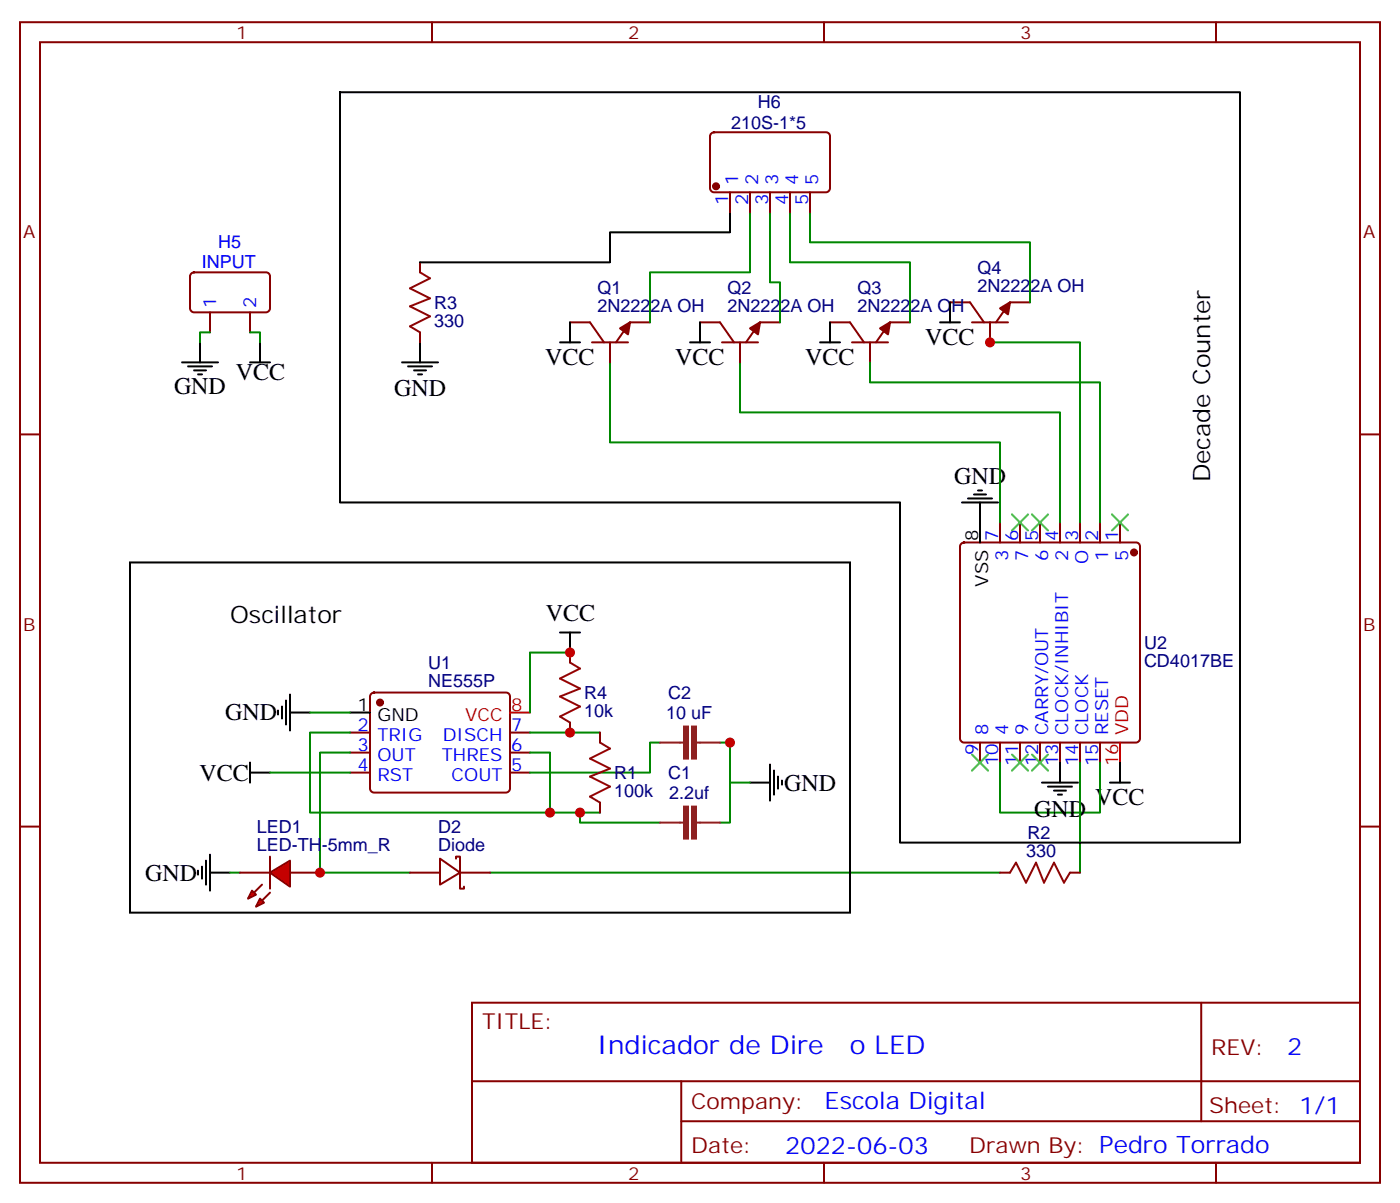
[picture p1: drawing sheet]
<svg xmlns="http://www.w3.org/2000/svg" width="247mm" height="212mm" viewBox="0 0 247 212" stroke-linecap="round" stroke-linejoin="round" font-family="sans-serif">
<g fill="none" stroke="#870000" stroke-width=".35">
<path d="M3.5 3.9h239.9v204.6h-239.9zM7.1 7.4h232.8v197.6h-232.8zM76.2 3.9v3.5M145.3 3.9v3.5M214.5 3.9v3.5M3.5 76.6h3.6M239.9 76.6h3.5M169.6 95.8l.4-.2h30.4a.71 .71 0 0 1 .7 .7v33.9a.76 .76 0 0 1-.7 .7h-30.4a.76 .76 0 0 1-.7-.7v-33.9zM176.4 92.1v3.5M179.9 92.1v3.5M183.4 92.1v3.5M187 92.1v3.5"/>
<path d="M190.5 92.1v3.5M194 92.1v3.5M197.6 92.1v3.5M61.7 129.2h3.6M61.7 132.7h3.6M61.7 136.2h3.6M65.5 122.3l.5-.2h23.3a.71 .71 0 0 1 .7 .7v16.2a.76 .76 0 0 1-.7 .7h-23.3a.76 .76 0 0 1-.7-.7v-16.2zM90 129.2h3.5M90 132.7h3.5M90 136.2h3.5M172.9 130.9v3.5M176.4 130.9v3.5"/>
<path d="M179.9 130.9v3.5M183.4 130.9v3.5M187 130.9v3.5M190.5 130.9v3.5M194 130.9v3.5M3.5 145.7h3.6M239.9 145.7h3.5M83.3 176.8h156.6v28.2h-156.6zM211.9 176.8v20.9M83.3 190.6h156.5M120.2 197.7h119.6M120.2 190.6v14.1"/>
<path d="M76.2 205v3.5M145.3 205v3.5M214.5 205v3.5"/>
</g>
<g fill="#870000" stroke="#870000" stroke-width=".35">
<circle cx="67" cy="123.9" r=".53"/>
<circle cx="200" cy="97.4" r=".53"/>
</g>
<g fill="none" stroke="#000" stroke-width=".35">
<path d="M32.1 63.9h6.4M33.2 64.6h4.2M34.2 65.3h2.1M34.9 66h.7M35.3 60.4v3.5M44.1 63.9h3.5M45.9 60.4v3.5M70.9 63.9h6.4M72 64.6h4.2M73 65.3h2.1M73.7 66h.7M74.1 60.4v3.5"/>
<path d="M169.7 88.6h6.3M170.7 87.9h4.3M171.8 87.2h2.1M172.5 86.5h.7M172.9 88.6v7M98.8 111.5h3.5M100.5 111.5v3.5M44.1 136.2h3.5M44.1 134.4v3.6M49 125.3v.7M49.7 124.6v2.1M50.4 123.5v4.2"/>
<path d="M51.2 125.6h3.5M51.2 122.4v6.4M61.7 125.6h3.6M132.3 138h3.5M135.8 134.8v6.3M136.5 135.9v4.2M137.2 136.9v2.1M137.9 137.6v.7M183.8 138h6.3M184.9 138.7h4.2M185.9 139.4h2.1M187 134.4v3.6"/>
<path d="M195.8 138h3.5M197.6 134.4v3.6M34.9 153.5v.7M35.6 152.8v2.1M36.3 151.7v4.3M37 153.8h3.6M37 150.7v6.3M186.6 140.1h.7"/>
</g>
<path d="M90 125.6h3.5M197.6 130.9v3.5" fill="none" stroke="#f00" stroke-width=".35"/>
<g fill="none" stroke="#008700" stroke-width=".35">
<path d="M174.6 56.8v3.6h15.9v31.7M107.6 63.9v14.1h68.8v14.1M130.5 63.9v8.8h56.5v19.4M47.6 136.2h14.1M54.7 125.6h7M61.7 129.2h-7v14.1h42.3v-10.6h-3.5M61.7 132.7h-5.3v21.1h15.9M93.5 129.2h12.3M116.4 130.9h-1.7v5.3h-21.2M176.4 134.4v8.9h17.6v-8.9M190.5 134.4v19.4M40.6 153.8h1.7"/>
<path d="M86.4 153.8h90M97 143.3h8.8"/>
</g>
<path d="M178.5 90.7l2.8 2.8M181.3 90.7l-2.8 2.8M182 90.7l2.9 2.8M184.9 90.7l-2.9 2.8M196.1 90.7l2.9 2.8M199 90.7l-2.9 2.8M171.4 133l2.9 2.9M174.3 133l-2.9 2.9M178.5 133l2.8 2.9M181.3 133l-2.8 2.9M182 133l2.9 2.9M184.9 133l-2.9 2.9" fill="none" stroke="#3c3" stroke-width=".35"/>
<g fill="#f00" stroke="#870000" stroke-width=".35">
<path d="M47.6 153.8l3.6-2.1v4.6z"/>
<path d="M47.6 151v5.7z"/>
</g>
<g fill="#870000" stroke="#870000" stroke-width=".35">
<path d="M47.6 157.4l-1.4 1.4z"/>
<path d="M46.2 156l-1.4 1.4z"/>
</g>
<g fill="#f00" stroke="#870000" stroke-width=".35">
<path d="M45.9 158.4l.7 .7-1.4 .7z"/>
<path d="M44.4 157l.8 .7-1.5 .7z"/>
</g>
<g fill="none" stroke="#870000" stroke-width=".35">
<path d="M125.5 23.5l.4-.2h19.8a.71 .71 0 0 1 .7 .7v9.2a.76 .76 0 0 1-.7 .7h-19.8a.76 .76 0 0 1-.7-.7v-9.2zM128.8 33.9v3.5M132.3 33.9v3.5M135.8 33.9v3.5M139.3 33.9v3.5M142.9 33.9v3.5M33.7 48.2l.5-.2h12.7a.71 .71 0 0 1 .7 .7v5.7a.76 .76 0 0 1-.7 .7h-12.7a.76 .76 0 0 1-.7-.7v-5.7zM37 55.1v3.5M44.1 55.1v3.5M74.1 46.2v1.8M74.1 58.6v1.8M100.5 56.8h3.6l2.4 3.6"/>
<path d="M114.7 56.8h-3.6l-2.4 3.6M123.5 56.8h3.5l2.5 3.6M137.6 56.8h-3.5l-2.5 3.6M146.4 56.8h3.5l2.5 3.6M160.5 56.8h-3.5l-2.5 3.6M167.6 53.3h3.5l2.5 3.5M171.4 56.8h6.4M174.6 56.8v3.6M181.7 53.3h-3.5l-2.5 3.5M104.4 60.4h6.4M107.6 60.4v3.5M127.4 60.4h6.3"/>
<path d="M130.5 60.4v3.5M150.3 60.4h6.3M153.5 60.4v3.5M100.5 115v1.8M100.5 127.4v1.8M105.8 129.2v1.7M42.3 153.8h5.3M51.2 153.8h5.2M72.3 153.8h5.3M77.6 151.4l3.5 2.4-3.5 2.2zM80.4 151.4v-.4h.7v5.7h.7v-.4M81.1 153.8h5.3"/>
<path d="M105.8 141.5v1.8M176.4 153.8h1.8M188.7 153.8h1.8"/>
</g>
<path d="M74.1 48l1.7 1.1-3.5 1.7 3.5 1.8-3.5 1.4 3.5 1.8-3.5 1.7 1.8 1.1M100.5 116.8l1.8 1.1-3.5 1.7 3.5 1.8-3.5 1.4 3.5 1.8-3.5 1.7 1.7 1.1M105.8 130.9l1.8 1.1-3.5 1.7 3.5 1.8-3.5 1.4 3.5 1.8-3.5 1.7 1.7 1.1M178.2 153.8l1-1.7 1.8 3.5 1.7-3.5 1.4 3.5 1.8-3.5 1.8 3.5 1-1.8" fill="none" stroke="#a10000" stroke-width=".35"/>
<path d="M132.3 37.4v10.6h-17.6v8.8M135.8 37.4v12.4h1.8v7M139.3 37.4v8.8h21.2v10.6M142.9 37.4v5.3h38.8v10.6M37 58.6h-1.7v1.8M44.1 58.6h1.8v1.8M153.5 63.9v3.5h40.5v24.7M100.5 115h-7v10.6M127 130.9h1.8v14.1h-1.8M128.8 130.9v7.1h3.5M102.3 143.3v1.7h14.1" fill="none" stroke="#008700" stroke-width=".35"/>
<path d="M60 16.3h158.7v132.3h-60v-60h-98.7zM128.8 37.4v3.6h-21.2v5.2h-33.5M100.5 56.8v3.6M123.5 56.8v3.6M146.4 56.8v3.6M165.8 56.8h3.5M167.6 53.3v3.5M98.8 60.4h3.5M121.7 60.4h3.5M144.6 60.4h3.6M22.9 99.2h127v61.7h-127z" fill="none" stroke="#000" stroke-width=".35"/>
<g fill="#870000" stroke="#870000" stroke-width=".35">
<path d="M176.4 54.4l1.8-1.1-.4 2.1z"/>
<path d="M109.4 57.9l1.7-1.1-.3 2.1z"/>
<path d="M132.3 57.9l1.8-1.1-.4 2.1z"/>
<path d="M155.2 57.9l1.8-1.1-.4 2.1z"/>
<circle cx="126.3" cy="32.8" r=".53"/>
</g>
<path d="M116.4 130.9h4.2M122.8 130.9h4.2M116.4 145h4.2M122.8 145h4.2" fill="none" stroke="#8c2424" stroke-width=".35"/>
<g fill="#8c2424" stroke="#8c2424" stroke-width=".35">
<path d="M122.1 142.2h.7v5.6h-.7z"/>
<path d="M120.6 142.2h.8v5.6h-.8z"/>
<path d="M122.1 128.1h.7v5.6h-.7z"/>
<path d="M120.6 128.1h.8v5.6h-.8z"/>
</g>
<g fill="#c00">
<circle cx="97" cy="143.3" r=".88"/>
<circle cx="56.4" cy="153.8" r=".88"/>
<circle cx="100.5" cy="129.2" r=".88"/>
<circle cx="100.5" cy="115" r=".88"/>
<circle cx="102.3" cy="143.3" r=".88"/>
<circle cx="128.8" cy="130.9" r=".88"/>
<circle cx="174.6" cy="60.4" r=".88"/>
</g>
<g font-size="4.6" fill="#00f">
<text x="105.3" y="185.8">Indicador de Dire</text>
<text x="149.9" y="185.8">o LED</text>
</g>
<g font-size="4.2">
<text x="96.2" y="64.3">VCC</text>
<text x="119.1" y="64.3">VCC</text>
<text x="142" y="64.3">VCC</text>
<text x="163.2" y="60.8">VCC</text>
<text x="30.7" y="69.5">GND</text>
<text x="41.6" y="67.1">VCC</text>
<text x="69.5" y="69.9">GND</text>
<text x="168.3" y="85.4">GND</text>
<text x="213.4" y="85.1" transform="rotate(-90 213.4 85.1)">Decade Counter</text>
<text x="40.6" y="109.7">Oscillator</text>
<text x="96.3" y="109.4">VCC</text>
<text x="39.7" y="127">GND</text>
<text x="35.2" y="137.6">VCC</text>
<text x="138.3" y="139.4">GND</text>
<text x="193.2" y="141.9">VCC</text>
<text x="182.4" y="144.1">GND</text>
<text x="25.6" y="155.3">GND</text>
</g>
<g font-size="4.2" fill="#00f">
<text x="227.1" y="186">2</text>
<text x="145.4" y="195.6">Escola Digital</text>
<text x="138.5" y="203.4">2022-06-03</text>
</g>
<g font-size="3.9" fill="#800">
<text x="85" y="181.4">TITLE:</text>
<text x="213.6" y="186">REV:</text>
<text x="121.9" y="195.6">Company:</text>
<text x="213.3" y="196.2">Sheet: 1/1</text>
<text x="121.9" y="203.2">Date:</text>
<text x="171" y="203.3">Drawn By: Pedro Torrado</text>
</g>
<g font-size="3.2" fill="#800">
<text x="41.6" y="6.9">1</text>
<text x="110.8" y="6.9">2</text>
<text x="179.9" y="6.9">3</text>
<text x="4.1" y="42">A</text>
<text x="240.4" y="42">A</text>
<text x="4.1" y="111.2">B</text>
<text x="240.4" y="111.2">B</text>
<text x="41.6" y="208">1</text>
<text x="110.8" y="208">2</text>
<text x="179.9" y="208">3</text>
</g>
<g font-size="3.2" fill="#000080">
<text x="129" y="22.7">210S-1*5</text>
<text x="133.7" y="19">H6</text>
<text x="105.4" y="51.9">Q1</text>
<text x="128.3" y="51.9">Q2</text>
<text x="151.3" y="51.9">Q3</text>
<text x="172.4" y="51.5">2N2222A OH</text>
<text x="172.4" y="48.4">Q4</text>
<text x="76.6" y="57.7">330</text>
<text x="76.6" y="54.4">R3</text>
<text x="105.4" y="55.1">2N2222A OH</text>
<text x="128.3" y="55.1">2N2222A OH</text>
<text x="151.3" y="55.1">2N2222A OH</text>
<text x="75.5" y="117.9">U1</text>
<text x="201.8" y="117.6">CD4017BE</text>
<text x="201.8" y="114.5">U2</text>
<text x="75.5" y="121">NE555P</text>
<text x="103" y="123.2">R4</text>
<text x="117.8" y="123.2">C2</text>
<text x="103" y="126.4">10k</text>
<text x="117.5" y="126.8">10 uF</text>
<text x="108.3" y="137.3">R1</text>
<text x="117.8" y="137.4">C1</text>
<text x="108.3" y="140.6">100k</text>
<text x="118.1" y="140.9">2.2uf</text>
<text x="45.3" y="150">LED-TH-5mm_R</text>
<text x="45.3" y="146.8">LED1</text>
<text x="77.3" y="150">Diode</text>
<text x="77.3" y="146.8">D2</text>
<text x="181.2" y="147.8">R2</text>
<text x="181" y="151">330</text>
</g>
<g font-size="3.2" fill="#00f">
<text x="130.2" y="32.6" transform="rotate(-90 130.2 32.6)">1</text>
<text x="133.7" y="32.6" transform="rotate(-90 133.7 32.6)">2</text>
<text x="137.2" y="32.6" transform="rotate(-90 137.2 32.6)">3</text>
<text x="140.8" y="32.6" transform="rotate(-90 140.8 32.6)">4</text>
<text x="144.3" y="32.6" transform="rotate(-90 144.3 32.6)">5</text>
<text x="128.4" y="36.1" transform="rotate(-90 128.4 36.1)">1</text>
<text x="131.9" y="36.1" transform="rotate(-90 131.9 36.1)">2</text>
<text x="135.5" y="36.1" transform="rotate(-90 135.5 36.1)">3</text>
<text x="139" y="36.1" transform="rotate(-90 139 36.1)">4</text>
<text x="142.5" y="36.1" transform="rotate(-90 142.5 36.1)">5</text>
<text x="35.6" y="47.3">INPUT</text>
<text x="38.5" y="43.8">H5</text>
<text x="38.1" y="54.4" transform="rotate(-90 38.1 54.4)">1</text>
<text x="45.2" y="54.4" transform="rotate(-90 45.2 54.4)">2</text>
<text x="176" y="95.5" transform="rotate(-90 176 95.5)">7</text>
<text x="179.6" y="95.5" transform="rotate(-90 179.6 95.5)">6</text>
<text x="183.1" y="95.5" transform="rotate(-90 183.1 95.5)">5</text>
<text x="186.6" y="95.5" transform="rotate(-90 186.6 95.5)">4</text>
<text x="190.1" y="95.5" transform="rotate(-90 190.1 95.5)">3</text>
<text x="193.7" y="95.5" transform="rotate(-90 193.7 95.5)">2</text>
<text x="197.2" y="95.5" transform="rotate(-90 197.2 95.5)">1</text>
<text x="177.8" y="99" transform="rotate(-90 177.8 99)">3</text>
<text x="181.3" y="99" transform="rotate(-90 181.3 99)">7</text>
<text x="184.9" y="99" transform="rotate(-90 184.9 99)">6</text>
<text x="188.4" y="99" transform="rotate(-90 188.4 99)">2</text>
<text x="191.9" y="99.4" transform="rotate(-90 191.9 99.4)">O</text>
<text x="195.4" y="99" transform="rotate(-90 195.4 99)">1</text>
<text x="199" y="99" transform="rotate(-90 199 99)">5</text>
<text x="63.1" y="128.8">2</text>
<text x="66.6" y="130.6">TRIG</text>
<text x="78.1" y="130.6">DISCH</text>
<text x="90.1" y="128.8">7</text>
<text x="174.3" y="129.6" transform="rotate(-90 174.3 129.6)">8</text>
<text x="177.8" y="129.6" transform="rotate(-90 177.8 129.6)">4</text>
<text x="181.3" y="129.6" transform="rotate(-90 181.3 129.6)">9</text>
<text x="184.9" y="129.6" transform="rotate(-90 184.9 129.6)">CARRY/OUT</text>
<text x="188.4" y="129.6" transform="rotate(-90 188.4 129.6)">CLOCK/INHIBIT</text>
<text x="191.9" y="129.6" transform="rotate(-90 191.9 129.6)">CLOCK</text>
<text x="195.4" y="129.6" transform="rotate(-90 195.4 129.6)">RESET</text>
<text x="63.1" y="132.3">3</text>
<text x="63.1" y="135.9">4</text>
<text x="66.6" y="134.1">OUT</text>
<text x="66.6" y="137.6">RST</text>
<text x="77.9" y="134.1">THRES</text>
<text x="79.7" y="137.6">COUT</text>
<text x="90.1" y="135.9">5</text>
<text x="90.1" y="132.3">6</text>
<text x="172.5" y="133.1" transform="rotate(-90 172.5 133.1)">9</text>
<text x="176" y="135.1" transform="rotate(-90 176 135.1)">10</text>
<text x="179.6" y="135.1" transform="rotate(-90 179.6 135.1)">11</text>
<text x="183.1" y="135.1" transform="rotate(-90 183.1 135.1)">12</text>
<text x="186.6" y="135.1" transform="rotate(-90 186.6 135.1)">13</text>
<text x="190.1" y="135.1" transform="rotate(-90 190.1 135.1)">14</text>
<text x="193.7" y="135.1" transform="rotate(-90 193.7 135.1)">15</text>
</g>
<g font-size="3.2">
<text x="172.5" y="95.5" transform="rotate(-90 172.5 95.5)">8</text>
<text x="174.3" y="103.4" transform="rotate(-90 174.3 103.4)">VSS</text>
<text x="63.1" y="125.3">1</text>
<text x="66.6" y="127">GND</text>
</g>
<g font-size="3.2" fill="#f00">
<text x="90.1" y="125.3">8</text>
<text x="82.1" y="127">VCC</text>
<text x="199" y="129.6" transform="rotate(-90 199 129.6)">VDD</text>
<text x="197.2" y="135.1" transform="rotate(-90 197.2 135.1)">16</text>
</g>
</svg>
